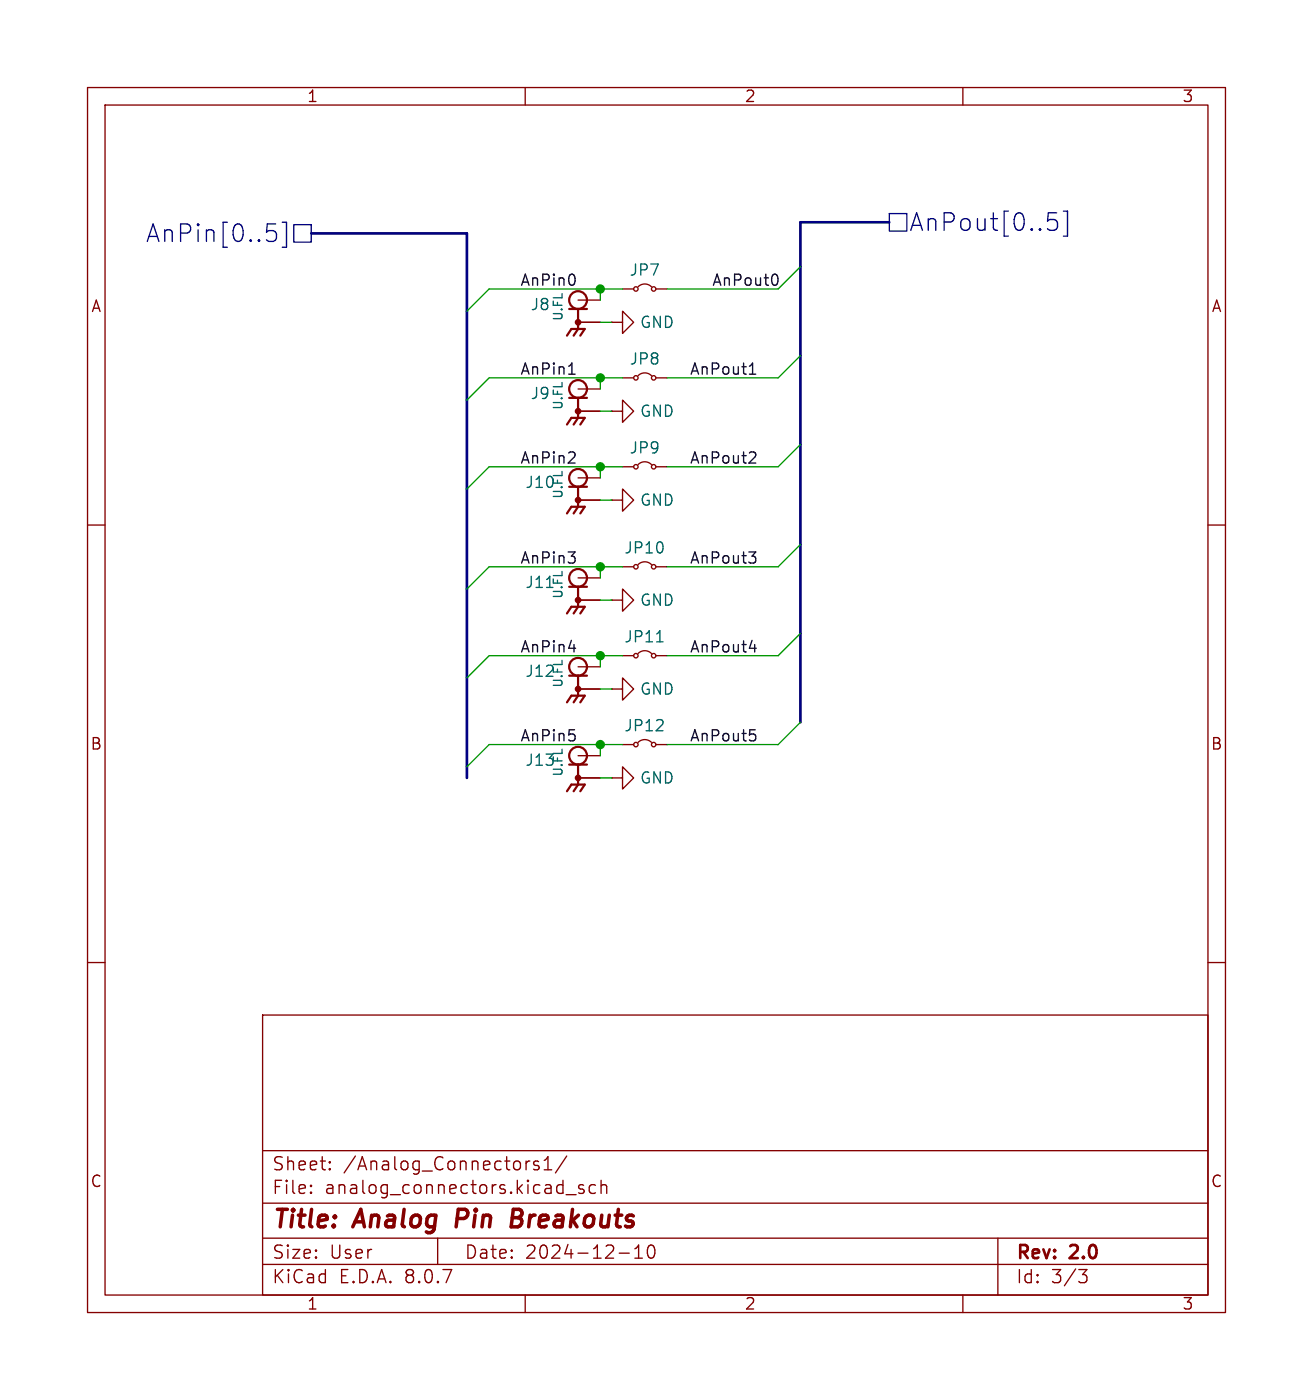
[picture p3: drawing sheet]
<svg xmlns="http://www.w3.org/2000/svg" width="150mm" height="160mm" viewBox="0 0 150 160" stroke-linecap="round" stroke-linejoin="round" font-family="sans-serif">
<g fill="none" stroke="#840000" stroke-width=".15">
<path d="M10 10h130v140h-130zM12 12h126v136h-126zM60 10v2M110 10v2M66 36.8h2.6M66 34.3h2.6M69.8 36.8h1.3v-1.2l1.3 1.2-1.3 1.3v-1.3M69.8 36.8h.1M71.1 33h1.3M72.9 32.8a1.08 1.08 0 0 1 1.5 0M74.9 33h1.3M66 57.2h2.6"/>
<path d="M66 54.6h2.6M66 47h2.6M66 44.5h2.6M69.8 57.2h1.3v-1.3l1.3 1.3-1.3 1.2v-1.2M69.8 57.2h.1M69.8 47h1.3v-1.3l1.3 1.3-1.3 1.3v-1.3M69.8 47h.1M71.1 43.2h1.3M71.1 53.3h1.3M72.9 42.9a1.08 1.08 0 0 1 1.5 0M72.9 53.1a1.08 1.08 0 0 1 1.5 0M74.9 43.2h1.3"/>
<path d="M74.9 53.3h1.3M10 60h2M66 68.6h2.6M66 66h2.6M66 78.7h2.6M66 76.2h2.6M69.8 68.6h1.3v-1.3l1.3 1.3-1.3 1.3v-1.3M69.8 68.6h.1M69.8 78.7h1.3v-1.2l1.3 1.2-1.3 1.3v-1.3M69.8 78.7h.1M71.1 64.8h1.3M71.1 74.9h1.3"/>
<path d="M72.9 64.5a1.08 1.08 0 0 1 1.5 0M72.9 74.7a1.08 1.08 0 0 1 1.5 0M74.9 64.8h1.3M74.9 74.9h1.3M138 60h2M66 88.9h2.6M66 86.4h2.6M69.8 88.9h1.3v-1.3l1.3 1.3-1.3 1.3v-1.3M69.8 88.9h.1M71.1 85.1h1.3M72.9 84.8a1.08 1.08 0 0 1 1.5 0M74.9 85.1h1.3"/>
<path d="M10 110h2M30 116h108v32h-108zM138 110h2M30 137.5h108M30 131.5h108M35.5 136.2l.1 .1-.1 .1M35.5 136.2v.1v.1M35.5 135.5v.1M35.5 136.2v.2M35.5 135.5h.1l-.1 .1M37.7 133.5v.1v.1M37.7 133.5l-.1 .1 .1 .1"/>
<path d="M37.7 132.8v.1M37.7 133.5v.2M37.7 132.8h-.1l.1 .1M61.5 132.8l-.3-.1-.2 .2v.2l.5 .2 .1 .1-.1 .2-.1 .1-.4-.1M62.2 133.7h.8M62.2 132.6l.4-.4v1.5M64.7 136.5h1.1M64.7 132.1l-1.2 1.9M66.7 135.5l-.4-.1-.2 .2 .1 .2 .5 .2v.1v.2l-.2 .1-.4-.1M68 135.5l-.4-.1-.3 .3v.4l.2 .2 .1 .1 .4-.1M68.7 135.5a.37 .37 0 0 1 .6 .1v.8M68.7 134.9v1.5"/>
<path d="M30 144.5h108M30 141.5h108M50 141.5v3M60 148v2M70.7 143.2h1.2M72.5 143.8h.9M72.5 142.7l.5-.4v1.5M74.1 142.4a.36 .36 0 0 1 .4-.1 .36 .36 0 0 1 .2 .3 .88 .88 0 0 1-.2 1.2 .38 .38 0 0 1-.5-.3 1.28 1.28 0 0 1 .1-1.1zM110 148v2M114 141.5v6.5M123.2 145.1h1l-.5 .6a.41 .41 0 0 1 .5 .2v.4l-.2 .2-.5 .1"/>
<circle cx="72.6" cy="33" r=".25"/>
<circle cx="74.7" cy="33" r=".25"/>
<circle cx="72.6" cy="43.2" r=".25"/>
<circle cx="72.6" cy="53.3" r=".25"/>
<circle cx="74.7" cy="53.3" r=".25"/>
<circle cx="74.7" cy="43.2" r=".25"/>
<circle cx="72.6" cy="74.9" r=".25"/>
<circle cx="72.6" cy="64.8" r=".25"/>
<circle cx="74.7" cy="64.8" r=".25"/>
<circle cx="74.7" cy="74.9" r=".25"/>
<circle cx="72.6" cy="85.1" r=".25"/>
<circle cx="74.7" cy="85.1" r=".25"/>
</g>
<path d="M52.4 138.2l-.3 2M58.5 139.2h.7M59.2 139.2l.3 .1M59.3 138.2h-.7l-.2 2h.8l.2-.1M59.4 139.1l-.2 .1" fill="none" stroke="#840000" stroke-width=".4"/>
<g fill="none" stroke="#840000" stroke-width=".25">
<path d="M64.8 38.4l.5-.8h1.5l-.5 .8M65 35.3h2.1M66 35.3v2.3l-.5 .8M64.8 58.7l.5-.8h1.5l-.5 .8M64.8 48.5l.5-.7h1.5l-.5 .7M65 55.6h2.1M65 45.5h2.1M66 55.6v2.3l-.5 .8M66 45.5v2.3l-.5 .7M64.8 70.1l.5-.8h1.5l-.5 .8M65 67.1h2.1M65 77.2h2.1"/>
<path d="M66 67.1v2.2l-.5 .8M66 77.2v2.3l-.5 .8M64.8 90.4l.5-.7h1.5l-.5 .7M64.8 80.3l.5-.8h1.5l-.5 .8M65 87.4h2.1M66 87.4v2.3l-.5 .7"/>
<circle cx="66" cy="34.3" r="1.02"/>
<circle cx="66" cy="36.8" r=".25"/>
<circle cx="66" cy="54.6" r="1.02"/>
<circle cx="66" cy="44.5" r="1.02"/>
<circle cx="66" cy="57.2" r=".25"/>
<circle cx="66" cy="47" r=".25"/>
<circle cx="66" cy="66" r="1.02"/>
<circle cx="66" cy="76.2" r="1.02"/>
<circle cx="66" cy="68.6" r=".25"/>
<circle cx="66" cy="78.7" r=".25"/>
<circle cx="66" cy="86.4" r="1.02"/>
<circle cx="66" cy="88.9" r=".25"/>
</g>
<path d="M62.4 67.1h.8M75 73.4h.7" fill="none" stroke="#006464" stroke-width=".15"/>
<path d="M30.5 25.6h1M30.7 26.4h.5h.2l.2 .3v.5l-.2 .3-.2 .1h-.5M32.3 25.4h.4v2.9h-.4M33.6 25.7h2v2h-2zM101.6 24.4h2v2h-2zM119.8 24.3h.9M119.8 25.2l.2-.1h.4l.2 .1 .2 .3v.4l-.2 .3-.2 .1h-.4l-.2-.1M121.5 24.1h.5v2.9h-.5" fill="none" stroke="#000084" stroke-width=".15"/>
<g fill="none" stroke="#0f0f0f" stroke-width=".15">
<path d="M65.6 31.5a1.07 1.07 0 0 1 0 1M88.6 31.3a.79 .79 0 0 1 0 1.3M65 42.8h.7M65.6 51.7a.34 .34 0 0 1 0 .5l-.7 .7h.8M85.6 42.8h.7M85.7 41.8l.3-.3v1.3M85.8 51.7h.4a.34 .34 0 0 1 .1 .5l-.7 .7h.7M64.9 63.1h.8l-.4 .5M65 74.1h.8M65.6 63.6l.1 .2v.3l-.1 .2M85.6 63.1h.7l-.4 .5a.34 .34 0 0 1 .4 .2v.3l-.1 .2-.5 .1M85.6 74.1h.8"/>
<path d="M86.2 73.7v.8M65 83.4h.6M65.6 83.9l.1 .2v.3l-.1 .2M85.7 83.4h.6M85.8 83.9h.3l.2 .2v.5l-.2 .1h-.3"/>
</g>
<path d="M35.6 26.7h17.7v62.2M101.6 25.4h-10.2v57.2" fill="none" stroke="#000084" stroke-width=".3"/>
<g fill="none" stroke="#009600" stroke-width=".15">
<path d="M68.6 33v1.3M68.6 36.8h1.2M71.1 33h-15.2l-2.6 2.6M91.4 30.5l-2.5 2.5h-12.7M68.6 43.2v1.3M68.6 53.3v1.3M68.6 47h1.2M68.6 57.2h1.2M71.1 53.3h-15.2l-2.6 2.6M71.1 43.2h-15.2l-2.6 2.5M91.4 50.8l-2.5 2.5h-12.7M91.4 40.6l-2.5 2.6h-12.7"/>
<path d="M68.6 68.6h1.2M68.6 64.8v1.2M68.6 74.9v1.3M68.6 78.7h1.2M71.1 74.9h-15.2l-2.6 2.6M71.1 64.8h-15.2l-2.6 2.5M91.4 72.4l-2.5 2.5h-12.7M91.4 62.2l-2.5 2.6h-12.7M68.6 88.9h1.2M68.6 85.1v1.3M71.1 85.1h-15.2l-2.6 2.5M91.4 82.6l-2.5 2.5h-12.7"/>
</g>
<g fill="#009600" stroke="#009600" stroke-width=".15">
<circle cx="68.6" cy="33" r=".46"/>
<circle cx="68.6" cy="43.2" r=".46"/>
<circle cx="68.6" cy="53.3" r=".46"/>
<circle cx="68.6" cy="85.1" r=".46"/>
<circle cx="68.6" cy="64.8" r=".46"/>
<circle cx="68.6" cy="74.9" r=".46"/>
</g>
<g font-size="2.8" fill="#000084">
<text x="16.7" y="27.9">AnPin[0..5]</text>
<text x="103.8" y="26.6">AnPout[0..5]</text>
</g>
<g font-size="2.8" fill="#840000">
<text x="31" y="140.9">Title:</text>
<text x="40.7" y="140.9">Analog</text>
<text x="53" y="140.9">Pin</text>
<text x="60.1" y="140.9">Breakouts</text>
</g>
<g font-size="2.1" fill="#840000">
<text x="31" y="136.7">File:</text>
<text x="31" y="134">Sheet:</text>
<text x="37.1" y="136.7">analog_connectors.kicad_sch</text>
<text x="39.2" y="134">/Analog_Connectors1/</text>
<text x="31" y="146.9">KiCad</text>
<text x="31" y="144.1">Size:</text>
<text x="37.7" y="144.1">User</text>
<text x="38.7" y="146.9">E.D.A.</text>
<text x="46.3" y="146.9">8.0.7</text>
<text x="53" y="144.1">Date:</text>
<text x="60" y="144.1">2024-12-10</text>
<text x="116" y="144.3">Rev:</text>
<text x="116" y="146.9">Id:</text>
<text x="120.1" y="146.9">3/3</text>
<text x="122.4" y="144.3">2.0</text>
</g>
<g font-size="1.8" fill="#840000">
<text x="35" y="11.9">1</text>
<text x="85" y="11.9">2</text>
<text x="135" y="11.9">3</text>
<text x="10.3" y="35.9">A</text>
<text x="138.3" y="35.9">A</text>
<text x="10.3" y="85.9">B</text>
<text x="138.3" y="85.9">B</text>
<text x="10.3" y="135.9">C</text>
<text x="138.3" y="135.9">C</text>
<text x="35" y="149.9">1</text>
<text x="85" y="149.9">2</text>
<text x="135" y="149.9">3</text>
</g>
<g font-size="1.8" fill="#0f0f0f">
<text x="59.4" y="32.8">AnPin0</text>
<text x="81.3" y="32.8">AnPout0</text>
<text x="59.4" y="42.9">AnPin1</text>
<text x="78.7" y="42.9">AnPout1</text>
<text x="59.4" y="53.1">AnPin2</text>
<text x="78.7" y="53.1">AnPout2</text>
<text x="59.4" y="64.5">AnPin3</text>
<text x="78.7" y="64.5">AnPout3</text>
<text x="59.4" y="74.7">AnPin4</text>
<text x="78.7" y="74.7">AnPout4</text>
<text x="59.4" y="84.8">AnPin5</text>
<text x="78.7" y="84.8">AnPout5</text>
</g>
<g font-size="1.8" fill="#006464">
<text x="60.5" y="35.7">J8</text>
<text x="71.8" y="31.7">JP7</text>
<text x="71.8" y="41.9">JP8</text>
<text x="73" y="37.7">GND</text>
<text x="60.5" y="45.8">J9</text>
<text x="73" y="47.9">GND</text>
<text x="71.8" y="52">JP9</text>
<text x="59.9" y="56">J10</text>
<text x="73" y="58">GND</text>
<text x="71.2" y="63.5">JP10</text>
<text x="59.9" y="67.4">J11</text>
<text x="73" y="69.4">GND</text>
<text x="59.9" y="77.6">J12</text>
<text x="71.2" y="73.6">JP11</text>
<text x="71.2" y="83.8">JP12</text>
<text x="73" y="79.6">GND</text>
<text x="59.9" y="87.7">J13</text>
<text x="73" y="89.8">GND</text>
</g>
<g font-size="1.4" fill="#006464">
<text x="64.5" y="36.8" transform="rotate(-90 64.5 36.8)">U.FL</text>
<text x="64.5" y="46.9" transform="rotate(-90 64.5 46.9)">U.FL</text>
<text x="64.5" y="57.1" transform="rotate(-90 64.5 57.1)">U.FL</text>
<text x="64.5" y="68.5" transform="rotate(-90 64.5 68.5)">U.FL</text>
<text x="64.5" y="78.7" transform="rotate(-90 64.5 78.7)">U.FL</text>
<text x="64.5" y="88.9" transform="rotate(-90 64.5 88.9)">U.FL</text>
</g>
</svg>
